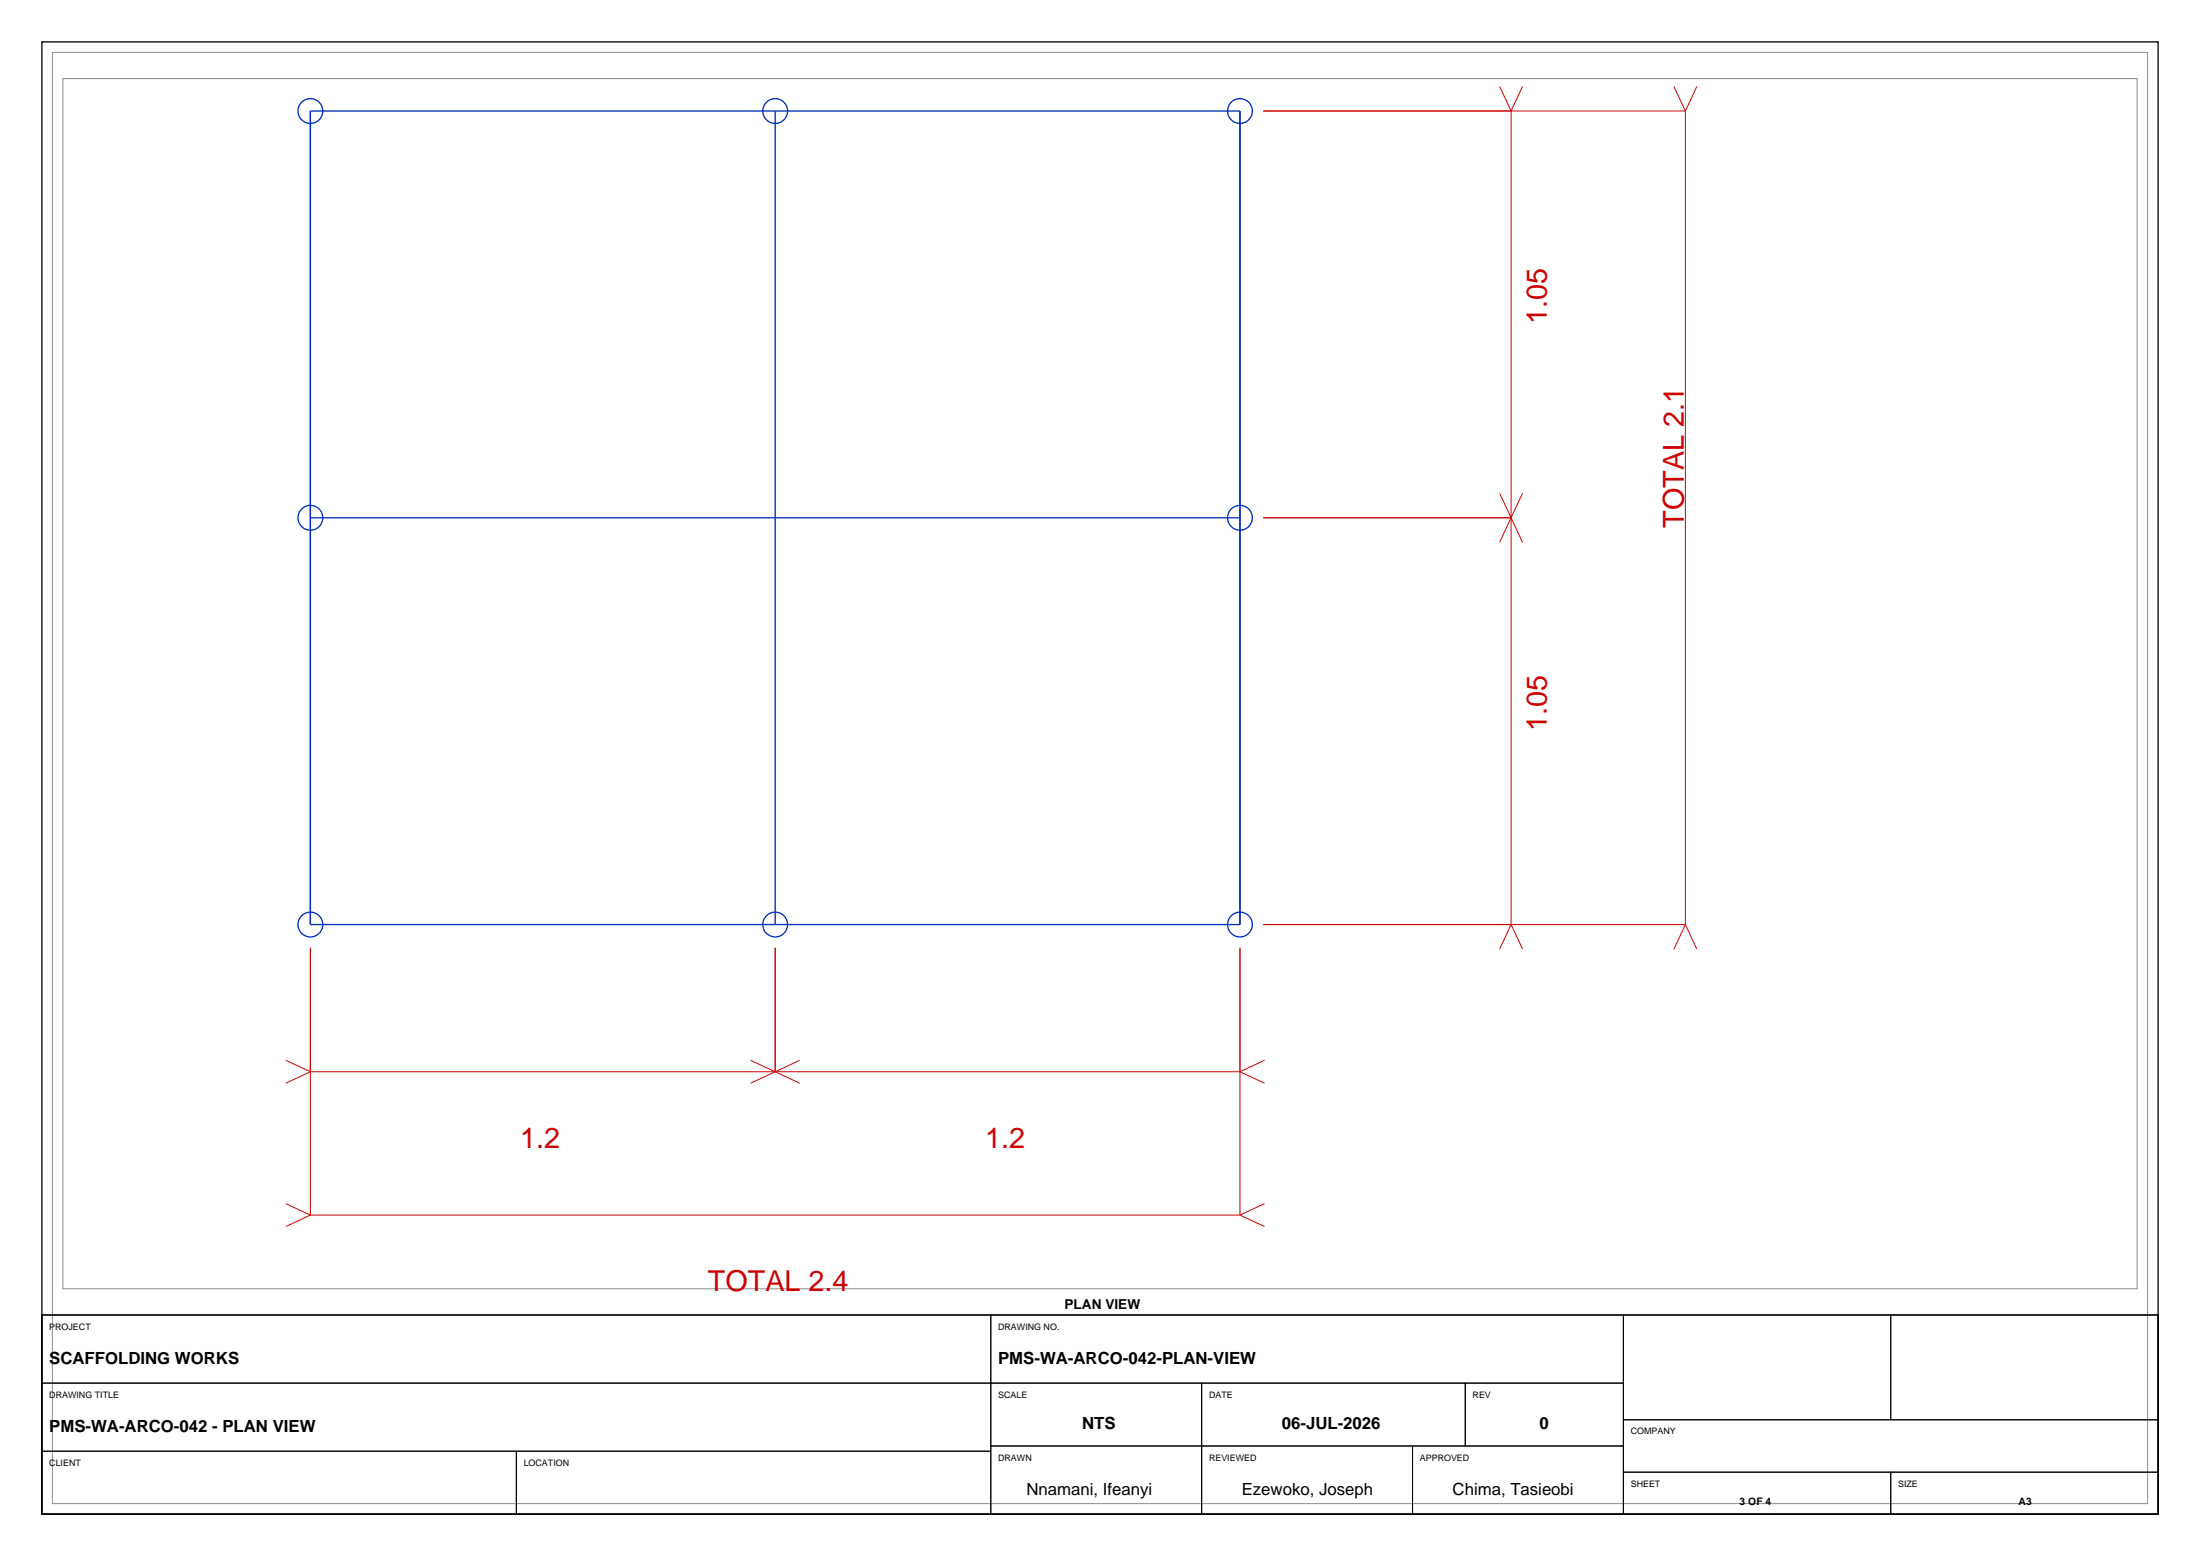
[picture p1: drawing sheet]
<svg xmlns="http://www.w3.org/2000/svg" width="420mm" height="297mm" viewBox="0 0 420 297" stroke-linecap="round" stroke-linejoin="round" font-family="sans-serif">
<path d="M8 8h404v281h-404zM8 251h404v38h-404z" fill="none" stroke="#000" stroke-width=".25"/>
<path d="M10 10h400v277h-400zM12 15h396v231h-396z" fill="none" stroke="#8c8c8c" stroke-width=".19"/>
<g fill="none" stroke="#002ebf" stroke-width=".25">
<path d="M59.3 21.2h177.4v155.3h-177.4zM148 21.2v155.3M59.3 98.8h177.4"/>
<circle cx="59.3" cy="21.2" r="2.37"/>
<circle cx="148" cy="21.2" r="2.37"/>
<circle cx="236.7" cy="21.2" r="2.37"/>
<circle cx="59.3" cy="98.8" r="2.37"/>
<circle cx="236.7" cy="98.8" r="2.37"/>
<circle cx="59.3" cy="176.5" r="2.37"/>
<circle cx="148" cy="176.5" r="2.37"/>
<circle cx="236.7" cy="176.5" r="2.37"/>
</g>
<g fill="none" stroke="#c00" stroke-width=".19">
<path d="M286.3 16.5l2.2 4.7M290.7 16.5l-2.2 4.7M319.6 16.5l2.2 4.7M323.9 16.5l-2.1 4.7M241.2 21.2h80.6M288.5 21.2v155.3M321.8 21.2v155.3M241.2 98.8h47.3M286.3 94.1l4.4 9.4M290.7 94.1l-4.4 9.4M241.2 176.5h80.6M288.5 176.5l-2.2 4.7"/>
<path d="M288.5 176.5l2.2 4.7M321.8 176.5l-2.2 4.7M321.8 176.5l2.1 4.7M59.3 180.9v51M148 180.9v23.7M236.7 180.9v51M54.6 202.4l4.7 2.2M59.3 204.6h177.4M59.3 204.6l-4.7 2.2M143.3 202.4l9.4 4.4M152.7 202.4l-9.4 4.4M236.7 204.6l4.7 2.2"/>
<path d="M241.4 202.4l-4.7 2.2M54.6 229.7l4.7 2.2M59.3 231.9h177.4M59.3 231.9l-4.7 2.2M236.7 231.9l4.7 2.2M241.4 229.7l-4.7 2.2"/>
</g>
<g fill="none" stroke="#000" stroke-width=".19">
<path d="M8 251h181.2v13h-181.2zM189.2 251h120.7v13h-120.7zM309.9 251h51.1v20h-51.1zM361 251h51v20h-51zM8 264h181.2v13h-181.2zM8 277h90.6v12h-90.6zM98.6 277h90.6v12h-90.6zM189.2 264h40.2v12h-40.2zM189.2 276h40.2v13h-40.2zM229.4 264h50.3v12h-50.3zM229.4 276h40.3v13h-40.3zM269.7 276h40.2v13h-40.2z"/>
<path d="M279.7 264h30.2v12h-30.2zM309.9 271h102.1v10h-102.1zM309.9 281h51.1v8h-51.1zM361 281h51v8h-51z"/>
</g>
<g font-size="5.5" fill="#c00">
<text x="295.3" y="61.9" transform="rotate(-90 295.3 61.9)">1.05</text>
<text x="321.5" y="100.8" transform="rotate(-90 321.5 100.8)">TOTAL 2.1</text>
<text x="295.3" y="139.6" transform="rotate(-90 295.3 139.6)">1.05</text>
<text x="99.3" y="219.1">1.2</text>
<text x="188.1" y="219.1">1.2</text>
<text x="135.1" y="246.4">TOTAL 2.4</text>
</g>
<g font-size="3.2">
<text x="9.4" y="260.3">SCAFFOLDING WORKS</text>
<text x="190.6" y="260.3">PMS-WA-ARCO-042-PLAN-VIEW</text>
<text x="9.4" y="273.3">PMS-WA-ARCO-042 - PLAN VIEW</text>
<text x="206.6" y="272.8">NTS</text>
<text x="244.7" y="272.8">06-JUL-2026</text>
<text x="293.9" y="272.8">0</text>
<text x="196" y="285.4">Nnamani, Ifeanyi</text>
<text x="237.1" y="285.4">Ezewoko, Joseph</text>
<text x="277.3" y="285.4">Chima, Tasieobi</text>
</g>
<text font-size="2.6" x="203.2" y="249.8">PLAN VIEW</text>
<g font-size="2">
<text x="332.1" y="287.2">3 OF 4</text>
<text x="385.4" y="287.2">A3</text>
</g>
<g font-size="1.7">
<text x="9.4" y="253.8">PROJECT</text>
<text x="190.6" y="253.8">DRAWING NO.</text>
<text x="9.4" y="266.8">DRAWING TITLE</text>
<text x="190.6" y="266.8">SCALE</text>
<text x="230.8" y="266.8">DATE</text>
<text x="281.1" y="266.8">REV</text>
<text x="311.3" y="273.8">COMPANY</text>
<text x="9.4" y="279.8">CLIENT</text>
<text x="100" y="279.8">LOCATION</text>
<text x="190.6" y="278.8">DRAWN</text>
<text x="230.8" y="278.8">REVIEWED</text>
<text x="271.1" y="278.8">APPROVED</text>
<text x="311.3" y="283.8">SHEET</text>
<text x="362.4" y="283.8">SIZE</text>
</g>
</svg>
